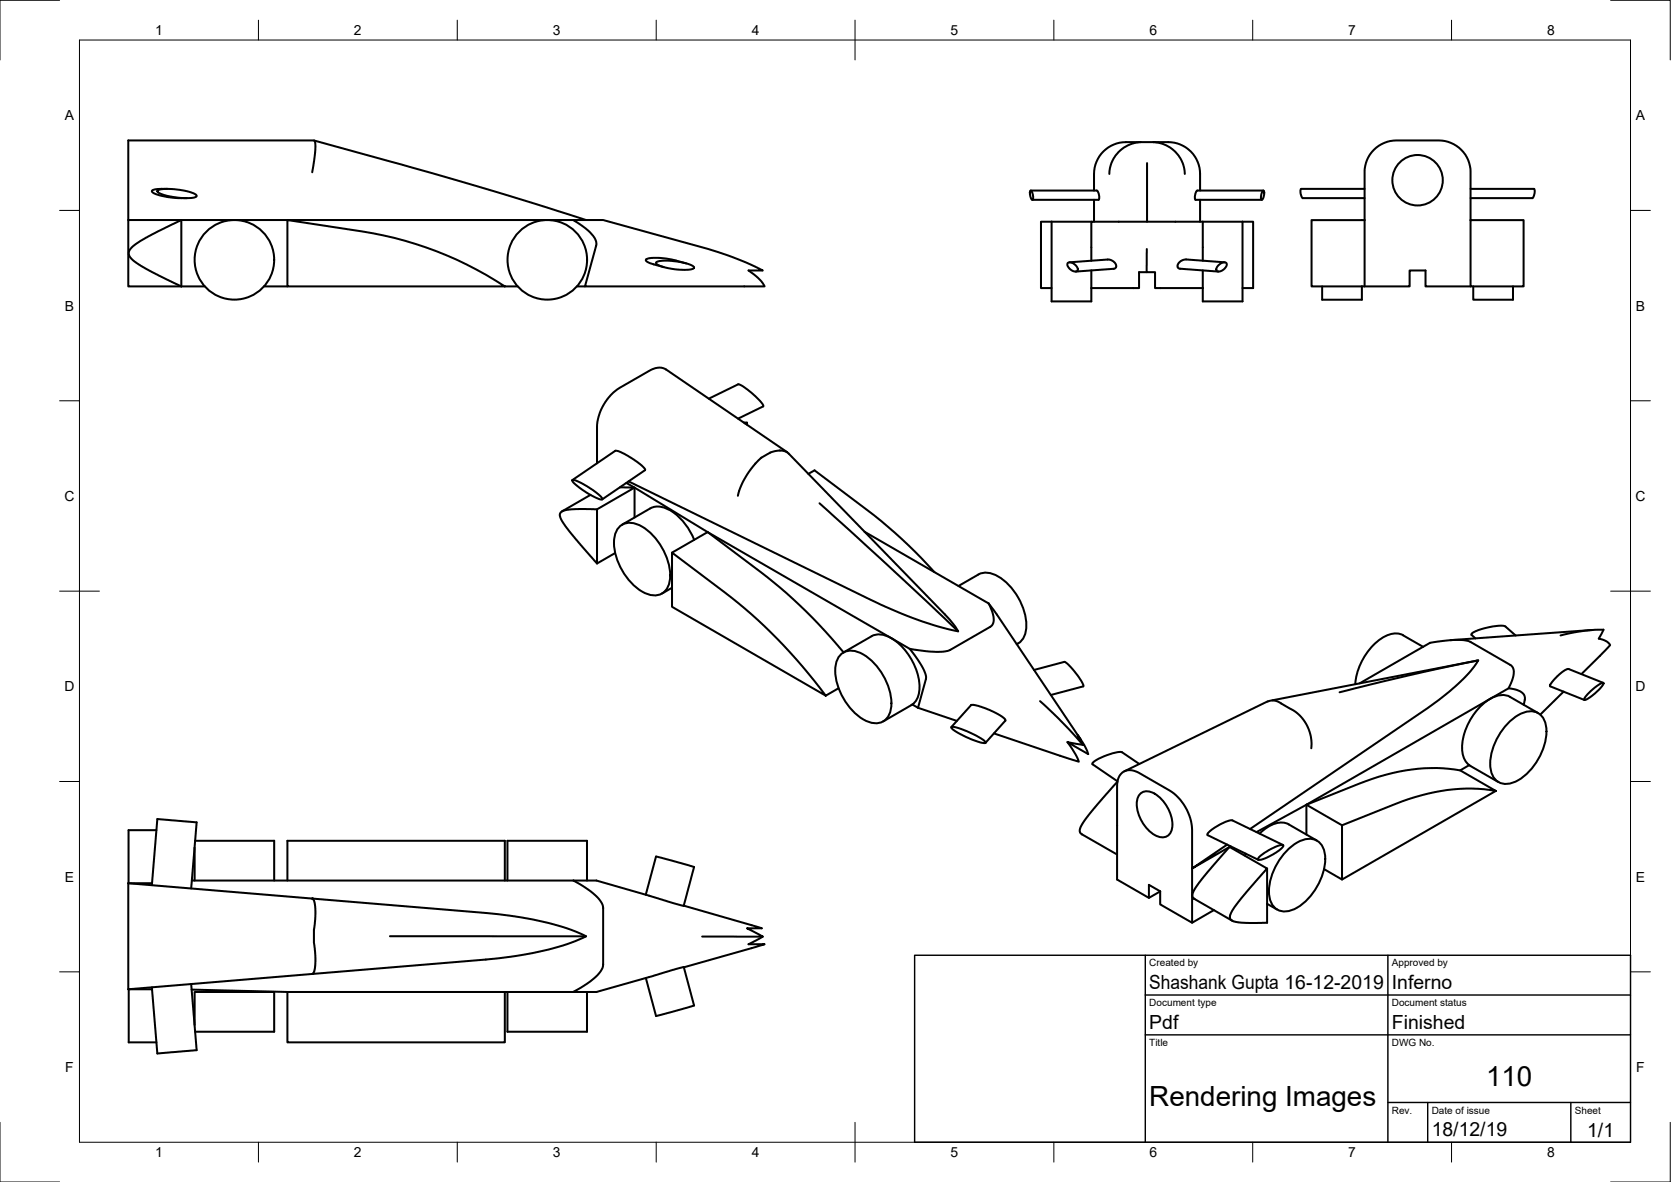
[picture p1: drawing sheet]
<svg xmlns="http://www.w3.org/2000/svg" width="420mm" height="297mm" viewBox="0 0 420 297" stroke-linecap="round" stroke-linejoin="round" font-family="sans-serif">
<!-- layer: Visible -->
<g fill="none" stroke="#000" stroke-width=".51">
<path d="M79 35.3l19 5.3a1101.8 1101.8 0 0 1 49.4 14.7M286.8 35.7l-1.7 .3-1.4 .5-1.2 .7-1.2 1-.9 1-.9 1.7-.4 1.5-.2 1.3M290 35.7h-3.2a16.9 16.9 0 0 0-6 .4 8 8 0 0 0-5.7 7.6v4.2M290 35.7a16.9 16.9 0 0 1 6.1 .4 8 8 0 0 1 5.7 7.6v4.2M290 35.7l1.7 .3 1.5 .5 1.2 .7 1.2 1 .8 1 .9 1.7 .5 1.5 .1 1.3M32.3 55.3h111.8M32.3 55.3v16.7h13.3M39.6 47.9a11.9 11.9 0 0 1 6.7 0 5.5 5.5 0 0 1 3.1 1.3 2.03 2.03 0 0 1-2.2 .6l-4.2-.4a4.8 4.8 0 0 1-3.4-1.4zM42 47.5h-1.4a2.96 2.96 0 0 0-2.4 .5 4.1 4.1 0 0 0 3.2 1.4l2.5 .3 3.1 .1M78.5 43.3l.8-5.7-.1-1.9-.3-.4h-46.6v20M144.1 55.3h7.6l28.7 8 7.3 2.7 4.1 2h-3.6a11.4 11.4 0 0 1 4.1 4h-45.2l2.8-10.3a3.8 3.8 0 0 0-1.6-3.4l-1.8-1.5zM259 48l.1-.1a1.98 1.98 0 0 1 .6 2.2v.1a1.47 1.47 0 0 1-.7-1.7z"/>
<path d="M259.2 47.9h16.6a2.14 2.14 0 0 1 .4 2.3h-16.6M264.4 55.7v20h10v-3.3M264.4 55.7h-2.7v16.7h2.7M264.4 55.7h10M275.1 50.2v5.5M288.4 41v14.7M301.8 50.2v5.5M302.4 55.7h-28v9.8M302.4 55.7v9.8M302.4 55.7h10M312.4 55.7v20h-10v-3.3M312.4 55.7h2.7v16.7h-2.7"/>
<path d="M317.5 48l.1-.1a1.84 1.84 0 0 1-.4 2.3 2.63 2.63 0 0 1 .3-2.2zM317.7 47.9h-16.6a2.14 2.14 0 0 0-.4 2.3h16.6M343.1 55.3h-13.3v16.7h12.6M343.1 55.3v-12a8 8 0 0 1 8-8h10.6a8 8 0 0 1 8.1 8v12M343.1 47.5h-15.9a2.13 2.13 0 0 0 .4 2.3h15.5M343.1 55.3v16.7M369.8 55.3h13.3v16.7h-13.3zM369.8 47.5h15.9a2.13 2.13 0 0 1-.4 2.3h-15.5M33.2 62.1l3.5-2.4 8.9-4.4v16.7l-7.4-3.7-4.3-2.5-1.2-1.1-.3-.8 .1-.9zM45.6 72h5.9M66.4 72h5.9M126.9 72h-54.6v-16.7l18.7 2.9a90.4 90.4 0 0 1 35.9 13.8h3.3"/>
<path d="M145.1 72h2M165.1 65.9a14.4 14.4 0 0 1 8.1 .5l1 .5 .3 .4a4.6 4.6 0 0 1-3.5 .5l-3-.4a5 5 0 0 1-3-1.3zM172.6 66.2l-5-1.2-3.8-.2a1.34 1.34 0 0 0-1.4 .6l1.1 .8 3.4 .9M268.5 66.1a1.91 1.91 0 0 1 2.4 1.9 1.92 1.92 0 0 1-2.5-1.5zM268.9 65.9l9.9-.7 1.2 .5 .6 1v.5l-.6 .3-9.5 .7M274.4 68v4.4M288.3 68.4h-1.9v4h-12M288.4 62.6l-.1 5.8h2.1v4h12M302.4 68v4.4M306.3 66.7a1.32 1.32 0 0 1 2.1-.4 2.01 2.01 0 0 1-2.4 1.8l-.2-.6zM307.9 65.9l-9.9-.7-1.2 .4-.7 1.1v.5l.5 .3 9.7 .7M332.4 72v3.3h10v-3.3"/>
<path d="M342.4 72h12v-4h4v4h11.4M370.4 72v3.3h10v-3.3M178.2 100.2l7.4-3.6a15.1 15.1 0 0 1 5.9 4.6l.4 .6v.3l-6.3 3.1M187 106.2h.8l-.4 .3M187.8 106.2v.6M189.9 116.5h.1M196.1 113.2h.1M198 113.7l-30.5-20.8a3.8 3.8 0 0 0-4.2 .3l-7.5 4.3a12.6 12.6 0 0 0-5.7 9.8v9.1M203.2 119.1l1.6-.9 13.2 10a120.6 120.6 0 0 1 16.9 15.6M143.9 120.6a14.6 14.6 0 0 1 6.4 3.5l.8 .7 .3 .7a7.5 7.5 0 0 1-4-1.7l-1.8-1.3a3.2 3.2 0 0 1-1.7-1.9zM143.9 120.6l10.8-7.3a14.2 14.2 0 0 1 6.3 3.4 2.07 2.07 0 0 1 1.2 1.5l-10.8 7.3M148.5 124.4l-7.2 4.1"/>
<path d="M150.1 128v13.6M155.5 132.6a4 4 0 0 1 4.9-.8 15 15 0 0 1 8 13.9 4 4 0 0 1-5.9 3.5 15 15 0 0 1-8-13.9l.2-1.1zM155.9 122.5h3.7l-9.5 5.5-4.6-.1-2.9 .2-1.4 .5-.4 .7 .3 1.2 1.4 2.1 7.6 9 4.6-2.6M157.5 121.4l20.4 12.3 50.8 29.4M158.1 121l60.9 29.8a93.6 93.6 0 0 0 21.9 7.9l-.9-1.5-2.4-2.8-39.8-40.8-1.2-.4-1.9 .2-1 .3-2.5 1.5-1.8 1.9-1.7 2.4-1.4 2.7-.8 2.4M159.6 122.5v7.6M163.5 127.8l-7.1 4.1M163.5 127.8a5.5 5.5 0 0 1 5.9 1 15.9 15.9 0 0 1 5.2 6.9M169 138.9l8.9-5.2 13.3 10a126.3 126.3 0 0 1 20.9 20.2M185.8 123.4h.1M206.1 126.5l17.2 15.6 17.6 16.6M217.4 133.6l31.2 18"/>
<path d="M169 147.7l-2.6 1.5M219.1 159.9l-7.1 4.1M219.1 159.9a5.9 5.9 0 0 1 6.5 1.5 15.3 15.3 0 0 1 5.5 12.4 4.4 4.4 0 0 1-2 3.4l-7 4.1M246 144.4l-5 2.9M246 144.4a5.4 5.4 0 0 1 5.9 1.1 15.4 15.4 0 0 1 6.1 12.6 4.7 4.7 0 0 1-2 3.6M248.6 151.6a6.7 6.7 0 0 1 1 5.3l-.6 .6-10 5.8a16.1 16.1 0 0 1-8.1 .1l-2.2-.3 1.2 1.5a12.8 12.8 0 0 1 3 5.8l-2.1 7.5M248.6 151.6l2.1 2.8 21 31.4M381.1 159.7l-2.6-2.3a13.2 13.2 0 0 0-7.2 1.1l-.9 .5-.4 .5 1 .9M392.4 159.7l6.2-1.2 4.6-.3-1.2 2.3a3.9 3.9 0 0 1 2.9 1.6l-7.3 7.3M400.4 158.3l-35.7 2.6M210.8 173l-3.2 1.8a129.4 129.4 0 0 0-25.4-25.9l-13.2-10v13.6l38.6 22.3M211.1 164.8a4 4 0 0 1 4.9-.8 15 15 0 0 1 8.1 13.9 4 4 0 0 1-6 3.4 15 15 0 0 1-8-13.9l.2-1z"/>
<path d="M229.4 177l1.4 .9M230.8 177.9l9.8 3.3M256 161.7l-.3 .2M260 168.4l7.6-2.1a14.6 14.6 0 0 1 4.8 6.2l-8.2 2.2M261.5 176.2l4.5 4.3 6.3 6.7-1.3-2.5a16.2 16.2 0 0 1 2.6 4.8l-5.2-3 3.9 .7M318.7 176.3l-36 17.5M318.7 176.3l1-.3 1.6 .3 4.2 2.4 1.4 1.2 1.5 1.9 .9 2 .4 2.2v2.1M319.9 176l51.8-10a42.4 42.4 0 0 1-11.8 11.2l-45.6 31.1M341.9 171.7l17.7-10.1 2.1-.4a16.3 16.3 0 0 1 8 .1l10.1 5.8a2.77 2.77 0 0 1 .5 3.5l-1 2.4a4.5 4.5 0 0 1 4 1.9l.1 .7-.3 1.5M357.8 162.5l-5-2.9a5.6 5.6 0 0 0-5.9 1.1 15.9 15.9 0 0 0-6.1 11.2M371.7 166l-17.7 3.8-17.2 4.2M379.3 173l-50.8 29.2-12.6 6.9"/>
<path d="M386.8 179.2l-7.1-4.1a5.9 5.9 0 0 0-6.5 1.5 15.3 15.3 0 0 0-5.5 12.5 4.8 4.8 0 0 0 1.7 3.2M393.1 173.8l-5.8 5.8M399.2 174.5a8.9 8.9 0 0 1 3.9-2.9 3.9 3.9 0 0 1-1.8 2.4l-1.8 1.4a.94 .94 0 0 1-1.2 .4zM403.1 171.6l-8.9-3.5-.8 .3-1.4 1.2-1.4 1.3-.8 1.2v.4l8.6 3.4M239.2 182.7l5.1-5.6 1.8 .3 3.7 1.5 2.2 1.2 .7 .6 .1 .4-5 5.6M239.2 182.7a8.6 8.6 0 0 1 4.5 1.3l2.1 1.1a3.1 3.1 0 0 1 2 1.6 18.2 18.2 0 0 1-8-3.2zM249.9 184.3l21.4 7.1a16.7 16.7 0 0 0-2.9-4.9M280.9 196.6l-6.9 7.8-1.8 2.5-.7 1.7 .1 .7 .4 .4 8.9 5M286.5 192l-4.4-3a12.4 12.4 0 0 0-7.5 2.9l6.4 4.4M286.9 199.3a3.4 3.4 0 0 1 4.1 .6 9.6 9.6 0 0 1 3.7 8.2 2.65 2.65 0 0 1-1.7 2.2 2.65 2.65 0 0 1-2.7-.5 9.6 9.6 0 0 1-4.4-8.6l.2-.8zM367.2 193.6l8.9 5.2a45.9 45.9 0 0 0-25.4 3.3l-13.3 5.3v13.6l38.7-22.2M369.4 192.3l-2.2 1.3a46.4 46.4 0 0 0-25.5 3.3l-13.2 5.3"/>
<path d="M369.4 192.3l7.4 4.2M379 181.9a8.4 8.4 0 0 1 6.6-3.1 4 4 0 0 1 3.2 3.8 15 15 0 0 1-8.1 14 4 4 0 0 1-5.9-3.5 15 15 0 0 1 4.2-11.2zM39.3 208.6h-7v13.4M48.9 213v8.3M49.1 211.3h19.8v10M308.6 212.2l-8.9 6.1 9.7-5.6M313.3 214.5l-.3 .5M316.5 215.4a12.3 12.3 0 0 1 6.1-3h.1a4.2 4.2 0 0 1-2.6 2.3l-2 1a1.71 1.71 0 0 1-1.8 .2zM316.7 209.5a7.2 7.2 0 0 1 6.7-2.6l7.7 4.4M318.6 218.3v13.6l-6.8-.1-1.6-.3-.9-.6 .1-1.2 1.3-2.1 2.7-3.4 5.2-5.9-9.4-5.5-5.6 6.3-2.8 3.7-1 1.8v.8l.4 .4 9.6 5.6M322.6 212.4l-12.7-6.2a10.6 10.6 0 0 0-6.3 3.5l12.8 6.4M323.4 214a8.4 8.4 0 0 1 6.6-3.2 4 4 0 0 1 3.1 3.9 15 15 0 0 1-8 13.9 4 4 0 0 1-6-3.4 15 15 0 0 1 4.3-11.2z"/>
<path d="M328.5 202.2l8.9 5.2M328.5 202.2v7.5M332.9 218.4l4.5 2.6M32.3 222v26.6M32.3 222h5.9M32.3 222l46.2 3.8M38.2 222.4l1.4-16.6 .6 .1 9.2 .8-1.3 16.6M48.2 221.3h96M72.3 221.3v-10h54.6v10M78.5 225.8l43.7 3.6a79.6 79.6 0 0 1 24.3 5.5l.9 .4a70.2 70.2 0 0 1-23.7 5.7l-45.2 3.8M78.5 225.8l.5 .8 .3 2.2-.4 4.9v3.2l.3 2.5 .1 2.9-.3 1.7-.4 .8-46.3 3.8M98 235.3h49.4"/>
<path d="M127.6 221.3v-10h20v10M144.2 221.3a18.2 18.2 0 0 1 7.1 5.6l.4 1.3v14.2a5.6 5.6 0 0 1-2.6 3.7l-2.2 1.6-2.8 1.6h5.9l21.9-6.3 2.6 9.7-9.5 2.6-2.6-9.5M144.2 221.3h5.8l21.9 6.3M162.4 224.9l2.6-9.6 8.2 2.2 1.3 .4-2.6 9.7M171.9 227.6l19.7 5.7h-3.8l4 2.1h-15.2M191.8 235.4l-3.6 1.9h4.1l-20.3 5.8M288.9 225.6v-3.2l2.8 1.6v3.3l8 4.6M291.7 224l-2.8 1.6-8-4.6v-23.4a3.4 3.4 0 0 1 4-4l1.7 .7 7.4 4.3a12.6 12.6 0 0 1 5.7 9.9v23.4l5.5-3.2M318.6 227.1l2.5 1.5M32.3 248.6h5.9M32.4 248.6v13.3h6.9M48.1 247.3l1.3 16.6-9.2 .8h-.6l-1.4-16.6"/>
<path d="M48.2 248.7l24.1 .6h71.8M48.9 257.6v-8.3h20v10h-19.8M72.3 249.3v12.6h54.6v-12.6M127.6 249.3v10h20v-10"/>
<circle cx="356.4" cy="45.3" r="6.3"/>
<circle cx="58.9" cy="65.3" r="10"/>
<circle cx="137.6" cy="65.3" r="10"/>
</g>
<circle cx="78.5" cy="225.8" r=".25" fill="#000"/>
<!-- layer: Border -->
<g fill="none" stroke="#000" stroke-width=".25">
<path d="M15 .1h-15v15M20 10.1h390v276.9h-390zM65 5.1v5M115 5.1v5M165 5.1v5M215 5.1v10M265 5.1v5M315 5.1v5M365 5.1v5M405 .1h15v15M15 52.9h5M410 52.9h5"/>
<path d="M15 100.7h5M410 100.7h5M15 148.6h10M405 148.6h10M15 196.4h5M410 196.4h5M15 244.2h5M410 244.2h5M0 282.1v14.9h15M65 287v5M115 287v5M165 287v5"/>
<path d="M215 282.1v9.9M265 287v5M315 287v5M365 287v5M420 282.1v14.9h-15"/>
</g>
<!-- layer: TitleBlock -->
<path d="M230 240.1h180v46.9h-180zM288 240.1v46.9M288 250h122M349 240.1v46.9M288 260.1h122M349 277.1h61M359 277.1v9.9M395 277.1v9.9" fill="none" stroke="#000" stroke-width=".36"/>
<g font-size="7">
<text x="373.7" y="272.9">110</text>
<text x="289" y="278.1">Rendering Images</text>
</g>
<g font-size="4.9">
<text x="289" y="248.5">Shashank Gupta 16-12-2019</text>
<text x="350" y="248.5">Inferno</text>
<text x="289" y="258.6">Pdf</text>
<text x="350" y="258.6">Finished</text>
<text x="360" y="285.5">18/12/19</text>
<text x="399.1" y="285.7">1/1</text>
</g>
<g font-size="3.5">
<text x="39" y="8.8">1</text>
<text x="89" y="8.8">2</text>
<text x="139" y="8.8">3</text>
<text x="189" y="8.8">4</text>
<text x="239" y="8.8">5</text>
<text x="289" y="8.8">6</text>
<text x="339" y="8.8">7</text>
<text x="389" y="8.8">8</text>
<text x="16.3" y="30.2">A</text>
<text x="411.3" y="30.2">A</text>
<text x="16.3" y="78">B</text>
<text x="411.3" y="78">B</text>
<text x="16.2" y="125.9">C</text>
<text x="411.2" y="125.9">C</text>
<text x="16.2" y="173.7">D</text>
<text x="411.2" y="173.7">D</text>
<text x="16.3" y="221.6">E</text>
<text x="411.3" y="221.6">E</text>
<text x="16.4" y="269.4">F</text>
<text x="411.4" y="269.4">F</text>
<text x="39" y="290.8">1</text>
<text x="89" y="290.8">2</text>
<text x="139" y="290.8">3</text>
<text x="189" y="290.8">4</text>
<text x="239" y="290.8">5</text>
<text x="289" y="290.8">6</text>
<text x="339" y="290.8">7</text>
<text x="389" y="290.8">8</text>
</g>
<g font-size="2.5">
<text x="289" y="242.9">Created by</text>
<text x="350" y="242.9">Approved by</text>
<text x="289" y="252.8">Document type</text>
<text x="350" y="252.8">Document status</text>
<text x="289" y="262.9">Title</text>
<text x="350" y="262.9">DWG No.</text>
<text x="350" y="279.9">Rev.</text>
<text x="360" y="279.9">Date of issue</text>
<text x="396" y="279.9">Sheet</text>
</g>
</svg>
